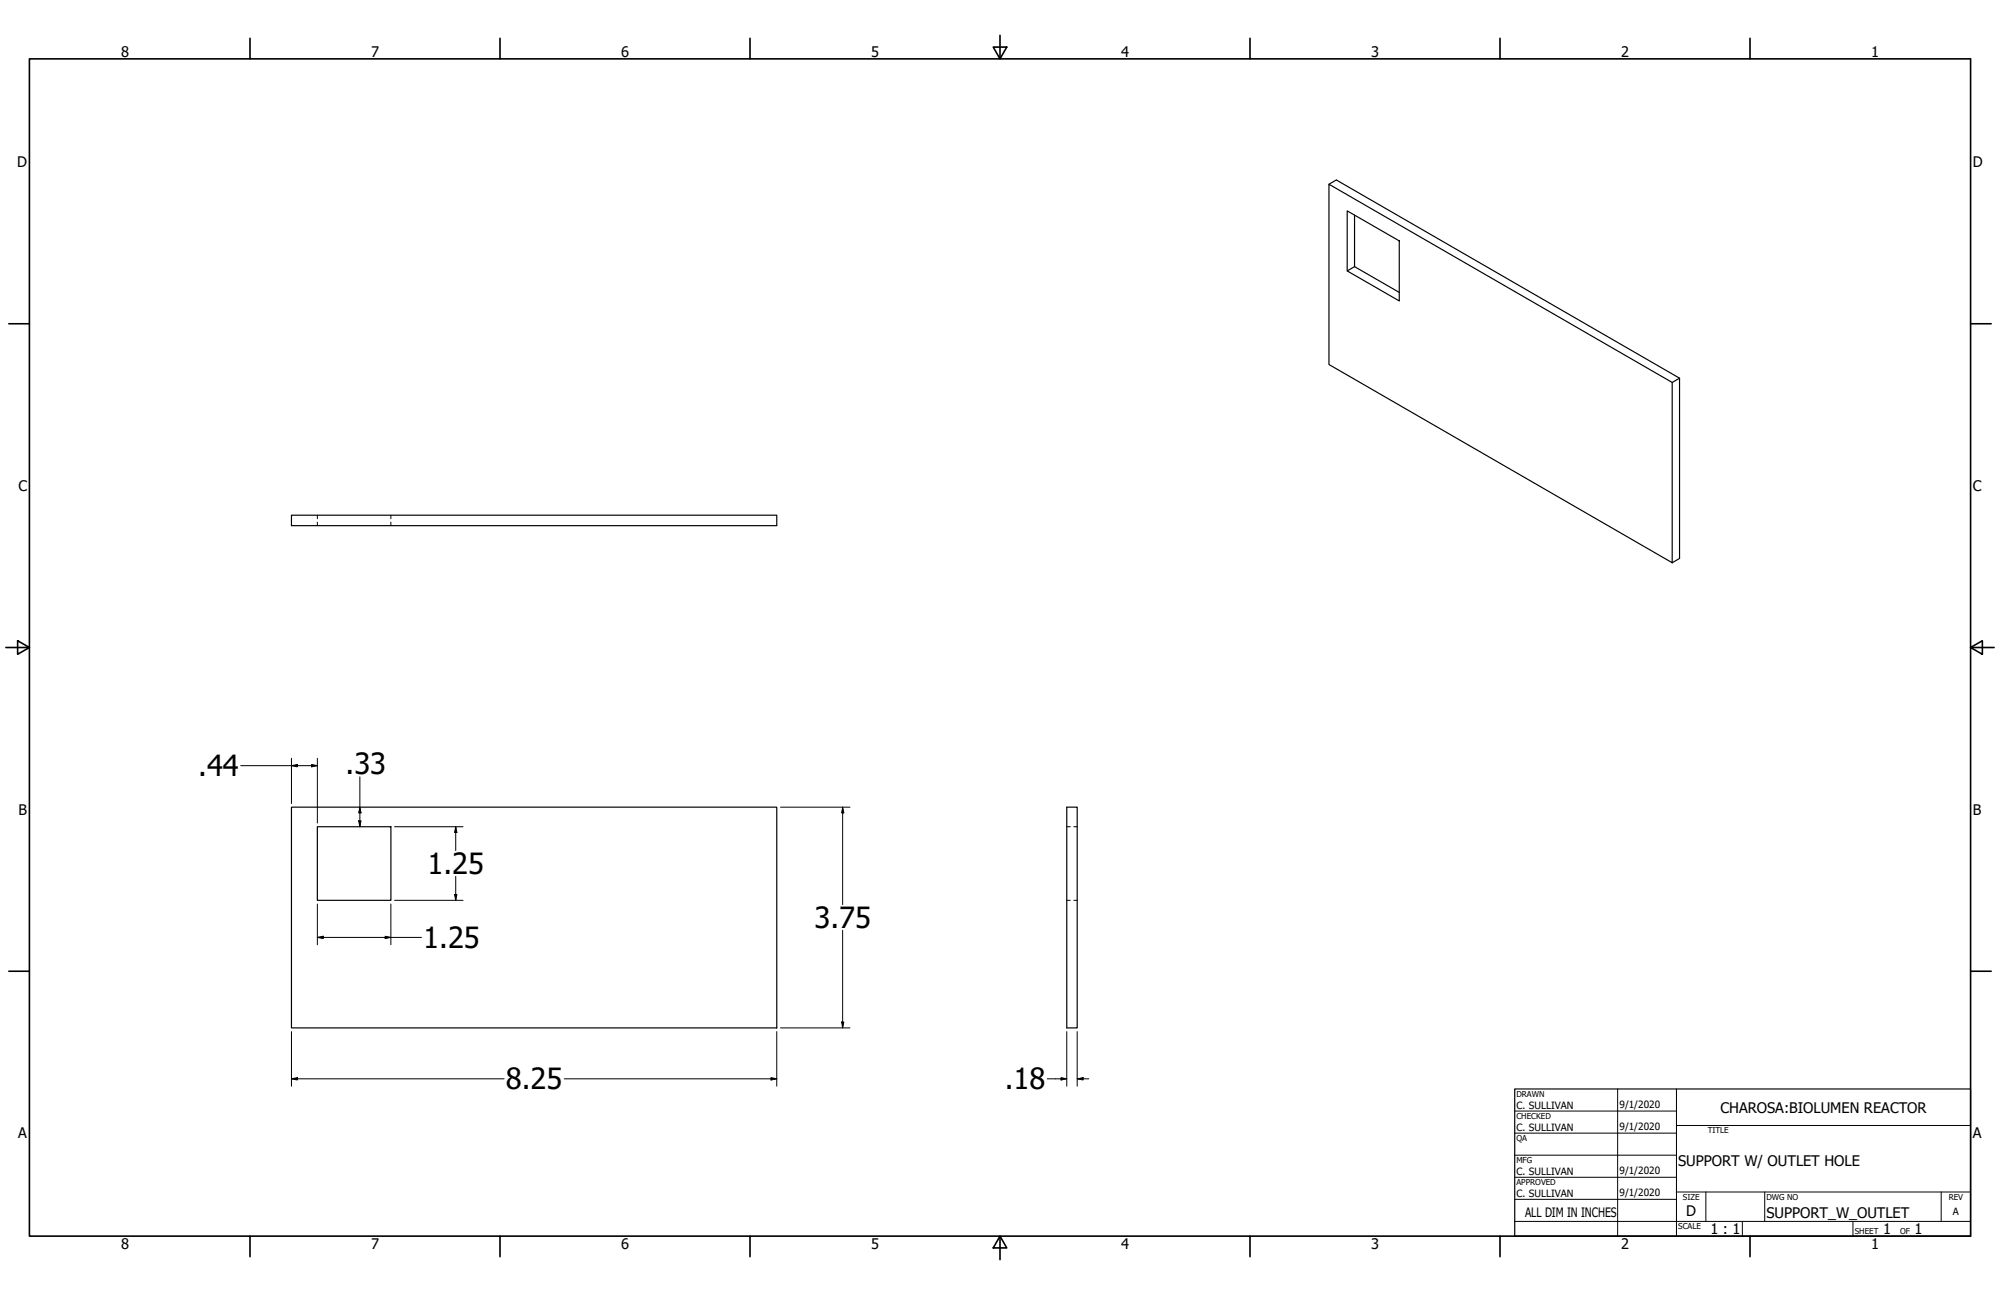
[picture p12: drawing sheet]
<svg xmlns="http://www.w3.org/2000/svg" width="864mm" height="559mm" viewBox="0 0 864 559" stroke-linecap="round" stroke-linejoin="round" font-family="sans-serif">
<!-- layer: Visible (ANSI) -->
<path d="M573.8 79.5l148.3 85.5v77.8l-148.3-85.5zM573.8 79.5l3.2-1.8 148.2 85.5v77.8l-3.1 1.8M581.7 91l22.5 12.9v26l-22.5-13zM584.9 92.8v22.3l19.3 11.1M584.9 115.1l-3.2 1.8M725.2 163.2l-3.1 1.8M125.9 222.3h209.5v4.5h-209.5zM125.9 348.3h209.5v95.2h-209.5zM137 356.7h31.8v31.8h-31.8zM460.6 348.3h4.5v95.2h-4.5z" fill="none" stroke="#000" stroke-width=".51"/>
<!-- layer: Hidden (ANSI) -->
<path d="M137 222.3v1.5M137 225.3v1.5M168.8 222.3v1.5M168.8 225.3v1.5M460.6 356.7h1.6M463.7 356.7h1.4M460.6 388.5h1.6M463.7 388.5h1.4" fill="none" stroke="#000" stroke-width=".43"/>
<!-- layer: Border (ANSI) -->
<g fill="none" stroke="#000" stroke-width=".7">
<path d="M107.9 16.5v8.9M215.9 16.5v8.9M323.8 16.5v8.9M431.8 15.2v10.2M539.8 16.5v8.9M647.7 16.5v8.9M755.6 16.5v8.9M12.7 25.4h838.2v508h-838.2zM428.9 20.3h5.8l-2.9 5.1zM3.8 139.7h8.9M850.9 139.7h8.9M2.5 279.4h10.2"/>
<path d="M7.6 276.5l5.1 2.9-5.1 2.9zM850.9 279.4l5.1-2.9v5.8zM850.9 279.4h10.2M3.8 419.1h8.9M850.9 419.1h8.9M107.9 533.4v8.9M215.9 533.4v8.9M323.8 533.4v8.9M431.8 533.4l2.9 5.1h-5.8zM431.8 533.4v10.2M539.8 533.4v8.9M647.7 533.4v8.9"/>
<path d="M755.6 533.4v8.9"/>
</g>
<!-- layer: Title (ANSI) -->
<g fill="none" stroke="#000" stroke-width=".43">
<path d="M654 479.4h69.9M698.5 469.9v63.5M723.9 469.9v63.5M654 488.9h69.9M654 498.5h69.9M723.9 485.6h127M654 508h69.9M654 517.5h69.9M723.9 514.3h127M736.6 514.3v12.7M762 514.3v12.7M838.2 514.3v12.7"/>
<path d="M654 527h196.9M752.3 527v6.4M800.1 527v6.4"/>
</g>
<path d="M654 469.9h196.9v63.5h-196.9z" fill="none" stroke="#000" stroke-width=".51"/>
<!-- layer: Dimension (ANSI) -->
<g fill="none" stroke="#000" stroke-width=".43">
<path d="M103.9 330.4h33.1M125.9 330.4l2.5-.5v1zM125.9 327.2v19.5M134.6 329.9l2.4 .5-2.4 .5zM137 327.2v28M155.4 335.2v21.5M154.9 354.2h1l-.5 2.5zM155.4 348.3l.5 2.5h-1zM170.4 356.7h29.6M196.8 356.7l.5 2.5h-1zM196.8 356.7v10.3M337 348.3h30"/>
<path d="M363.9 348.3l.5 2.5h-1zM363.9 348.3v42M196.8 378.1v10.4M137 390.1v17.6M168.8 390.1v17.6M170.4 388.5h29.6M196.3 386h1l-.5 2.5zM137 404.5l2.6-.5v1zM137 404.5h45M166.3 404l2.5 .5-2.5 .5zM363.9 401.4v42.1M125.9 445.1v23.6"/>
<path d="M335.4 445.1v23.6M337 443.5h30M363.4 441h1l-.5 2.5zM460.6 445.1v23.6M465.1 445.1v23.6M125.9 465.5l2.5-.5v1zM125.9 465.5h91.8M243.6 465.5h91.8M332.9 465l2.5 .5-2.5 .5zM452.2 465.5h8.4M458.2 465l2.4 .5-2.4 .5zM465.1 465.5l2.6-.5v1z"/>
<path d="M465.1 465.5h5.1"/>
</g>
<g fill="#000">
<path d="M125.9 330.4l2.5-.5v1z" fill-rule="evenodd"/>
<path d="M134.6 329.9l2.4 .5-2.4 .5z" fill-rule="evenodd"/>
<path d="M154.9 354.2h1l-.5 2.5z" fill-rule="evenodd"/>
<path d="M155.4 348.3l.5 2.5h-1z" fill-rule="evenodd"/>
<path d="M196.8 356.7l.5 2.5h-1z" fill-rule="evenodd"/>
<path d="M363.9 348.3l.5 2.5h-1z" fill-rule="evenodd"/>
<path d="M196.3 386h1l-.5 2.5z" fill-rule="evenodd"/>
<path d="M137 404.5l2.6-.5v1z" fill-rule="evenodd"/>
<path d="M166.3 404l2.5 .5-2.5 .5z" fill-rule="evenodd"/>
<path d="M363.4 441h1l-.5 2.5z" fill-rule="evenodd"/>
<path d="M125.9 465.5l2.5-.5v1z" fill-rule="evenodd"/>
<path d="M332.9 465l2.5 .5-2.5 .5z" fill-rule="evenodd"/>
<path d="M458.2 465l2.4 .5-2.4 .5z" fill-rule="evenodd"/>
<path d="M465.1 465.5l2.6-.5v1z" fill-rule="evenodd"/>
</g>
<g font-size="12.6">
<text x="85.6" y="335">.44</text>
<text x="149.2" y="334.2">.33</text>
<text x="184.6" y="377.2">1.25</text>
<text x="351.7" y="400.5">3.75</text>
<text x="182.8" y="409.1">1.25</text>
<text x="218.4" y="470.1">8.25</text>
<text x="433.8" y="470.1">.18</text>
</g>
<g font-size="6.3">
<text x="52.3" y="24.4">8</text>
<text x="160.2" y="24.4">7</text>
<text x="268.2" y="24.4">6</text>
<text x="376.1" y="24.4">5</text>
<text x="484.1" y="24.4">4</text>
<text x="592" y="24.4">3</text>
<text x="700" y="24.4">2</text>
<text x="807.9" y="24.4">1</text>
<text x="7.4" y="72.1">D</text>
<text x="851.9" y="72.1">D</text>
<text x="7.9" y="211.9">C</text>
<text x="851.9" y="211.9">C</text>
<text x="8" y="351.5">B</text>
<text x="851.9" y="351.5">B</text>
<text x="742.9" y="480.1">CHAROSA:BIOLUMEN REACTOR</text>
<text x="7.9" y="491.2">A</text>
<text x="851.9" y="491.2">A</text>
<text x="724.7" y="503">SUPPORT W/ OUTLET HOLE</text>
<text x="728.1" y="524.9">D</text>
<text x="762.8" y="525.4">SUPPORT_W_OUTLET</text>
<text x="738.6" y="532.6">1 : 1</text>
<text x="813.1" y="532.6">1</text>
<text x="826.7" y="532.6">1</text>
<text x="52.3" y="539.1">8</text>
<text x="160.2" y="539">7</text>
<text x="268.2" y="539.1">6</text>
<text x="376.1" y="539">5</text>
<text x="484.1" y="539">4</text>
<text x="592" y="539.1">3</text>
<text x="700" y="539.1">2</text>
<text x="807.9" y="539">1</text>
</g>
<text font-size="5.6" x="658.6" y="525">ALL DIM IN INCHES</text>
<g font-size="4.3">
<text x="654.8" y="478.6">C. SULLIVAN</text>
<text x="699.3" y="478">9/1/2020</text>
<text x="654.8" y="488.1">C. SULLIVAN</text>
<text x="699.3" y="487.5">9/1/2020</text>
<text x="654.8" y="507.2">C. SULLIVAN</text>
<text x="699.3" y="506.5">9/1/2020</text>
<text x="654.8" y="516.7">C. SULLIVAN</text>
<text x="699.3" y="516.1">9/1/2020</text>
<text x="843.2" y="524.2">A</text>
</g>
<g font-size="3.5">
<text x="654.8" y="473.2">DRAWN</text>
<text x="654.8" y="482.8">CHECKED</text>
<text x="737.4" y="488.9">TITLE</text>
<text x="654.8" y="492.3">QA</text>
<text x="654.8" y="501.8">MFG</text>
<text x="654.8" y="511.4">APPROVED</text>
<text x="726.7" y="517.7">SIZE</text>
<text x="762.8" y="517.7">DWG NO</text>
<text x="841.4" y="517.7">REV</text>
<text x="724.7" y="530.4">SCALE</text>
<text x="800.9" y="532.6">SHEET</text>
<text x="820.4" y="532.6">OF</text>
</g>
</svg>
